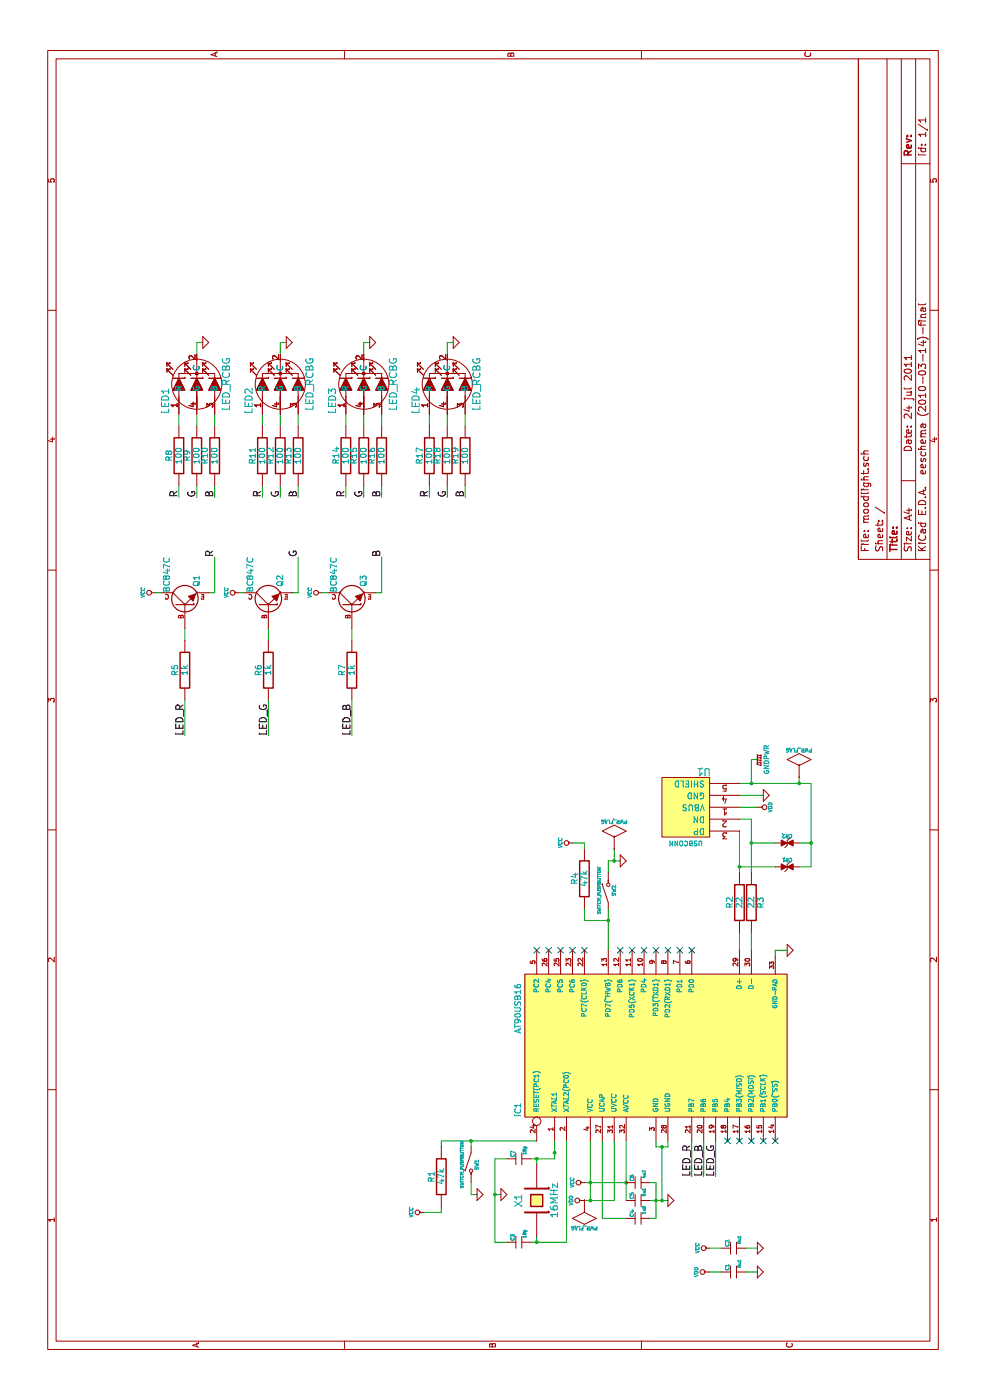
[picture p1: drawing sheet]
EESchema Schematic File Version 2  date Sun Jul 24 22:16:31 2011
LIBS:power
LIBS:device
LIBS:transistors
LIBS:conn
LIBS:linear
LIBS:regul
LIBS:74xx
LIBS:cmos4000
LIBS:adc-dac
LIBS:memory
LIBS:xilinx
LIBS:special
LIBS:microcontrollers
LIBS:dsp
LIBS:microchip
LIBS:analog_switches
LIBS:motorola
LIBS:texas
LIBS:intel
LIBS:audio
LIBS:interface
LIBS:digital-audio
LIBS:philips
LIBS:display
LIBS:cypress
LIBS:siliconi
LIBS:opto
LIBS:atmel
LIBS:contrib
LIBS:valves
LIBS:Micropendous-32U2-cache
LIBS:LED_RGB
LIBS:moodlight-cache
EELAYER 24  0
EELAYER END
$Descr A4 11700 8267
Sheet 1 1
Title ""
Date "24 jul 2011"
Rev ""
Comp ""
Comment1 ""
Comment2 ""
Comment3 ""
Comment4 ""
$EndDescr
NoConn ~ 3750 4800
NoConn ~ 3750 4500
NoConn ~ 3750 4600
Wire Wire Line
	2150 6000 1850 6000
Wire Wire Line
	2150 5800 1850 5800
Wire Wire Line
	7050 3200 6750 3200
Wire Wire Line
	7050 1800 6750 1800
Wire Wire Line
	7650 1650 7550 1650
Wire Wire Line
	8850 1700 8850 1650
Wire Wire Line
	8850 1650 8750 1650
Wire Wire Line
	8250 1650 8150 1650
Wire Wire Line
	6750 2750 6750 2700
Wire Wire Line
	6750 1300 6750 1350
Wire Wire Line
	1250 6350 1250 6250
Wire Wire Line
	1050 6050 1050 5950
Connection ~ 5150 6700
Wire Wire Line
	5200 6700 5150 6700
Wire Wire Line
	6750 3200 6750 3150
Wire Wire Line
	5850 2950 5550 2950
Wire Wire Line
	5850 1550 5550 1550
Wire Wire Line
	6450 2250 6350 2250
Wire Wire Line
	1550 3550 1550 3700
Connection ~ 2150 3950
Wire Wire Line
	2100 3700 2150 3700
Wire Wire Line
	2150 3700 2150 4500
Wire Wire Line
	2100 3950 2150 3950
Wire Wire Line
	4400 5100 4500 5100
Wire Wire Line
	4500 5100 4500 5200
Wire Wire Line
	4650 4800 4650 4900
Wire Wire Line
	4650 4900 4600 4900
Connection ~ 4650 6800
Wire Wire Line
	4650 6700 4650 6800
Connection ~ 4650 6300
Wire Wire Line
	4650 6500 4650 6300
Connection ~ 4450 6200
Wire Wire Line
	4450 6500 4450 6200
Wire Wire Line
	3900 6300 3750 6300
Wire Wire Line
	5050 6200 5050 6400
Wire Wire Line
	4950 6200 4950 6350
Wire Wire Line
	2000 4450 2000 4650
Connection ~ 2050 4650
Connection ~ 2000 4500
Wire Wire Line
	2000 4650 2150 4650
Connection ~ 1700 4150
Wire Wire Line
	1300 4150 2000 4150
Wire Wire Line
	1300 4150 1300 4250
Connection ~ 1300 4500
Wire Wire Line
	1300 4450 1300 4750
Wire Wire Line
	1300 4750 2150 4750
Wire Wire Line
	1650 4900 1650 5150
Connection ~ 1650 4950
Wire Wire Line
	2150 4950 1650 4950
Wire Wire Line
	1500 5250 1500 5050
Wire Wire Line
	1500 5050 2150 5050
Connection ~ 1800 4950
Connection ~ 1800 5250
Wire Wire Line
	2150 5250 1650 5250
Wire Wire Line
	1500 5450 1500 5500
Wire Wire Line
	1500 5500 1800 5500
Connection ~ 1650 5550
Wire Wire Line
	1650 5600 1650 5450
Wire Wire Line
	2150 5500 2100 5500
Wire Wire Line
	2100 5500 2100 5600
Wire Wire Line
	2100 5600 2150 5600
Wire Wire Line
	2100 5550 1650 5550
Connection ~ 2100 5550
Connection ~ 1650 5500
Wire Wire Line
	1800 5500 1800 5450
Wire Wire Line
	1650 5150 2150 5150
Wire Wire Line
	1800 4900 1800 5250
Wire Wire Line
	1700 4200 1700 4150
Wire Wire Line
	2000 4150 2000 4250
Wire Wire Line
	1350 4500 1300 4500
Wire Wire Line
	1950 4500 2000 4500
Wire Wire Line
	3700 6500 3750 6500
Wire Wire Line
	3750 6500 3750 6600
Wire Wire Line
	5350 6350 5350 6300
Wire Wire Line
	5350 6300 5150 6300
Wire Wire Line
	3750 6200 3900 6200
Wire Wire Line
	4750 6200 4400 6200
Wire Wire Line
	4400 6300 4850 6300
Wire Wire Line
	4850 6300 4850 6200
Wire Wire Line
	4450 6700 4450 6800
Wire Wire Line
	4450 6800 5150 6800
Wire Wire Line
	5150 6800 5150 6200
Connection ~ 5150 6300
Wire Wire Line
	4000 5100 4000 4900
Connection ~ 4000 5100
Wire Wire Line
	4000 4900 4100 4900
Wire Wire Line
	3750 5100 4100 5100
Wire Wire Line
	1800 3950 1700 3950
Wire Wire Line
	1700 3950 1700 4000
Wire Wire Line
	1550 3700 1600 3700
Wire Wire Line
	6350 1550 6450 1550
Wire Wire Line
	6350 2950 6450 2950
Wire Wire Line
	5850 2250 5550 2250
Wire Wire Line
	6750 1800 6750 1750
Wire Wire Line
	6750 2450 6750 2500
Wire Wire Line
	4600 5150 4500 5150
Connection ~ 4500 5150
Wire Wire Line
	1250 6050 1250 5950
Wire Wire Line
	1050 6350 1050 6250
Wire Wire Line
	6750 2000 6750 2050
Wire Wire Line
	8150 1500 8250 1500
Wire Wire Line
	8150 1800 8250 1800
Wire Wire Line
	7550 1500 7650 1500
Wire Wire Line
	7650 1800 7550 1800
Wire Wire Line
	6750 2500 7050 2500
Wire Wire Line
	7650 3200 7550 3200
Wire Wire Line
	7550 2900 7650 2900
Wire Wire Line
	8150 3200 8250 3200
Wire Wire Line
	8150 2900 8250 2900
Wire Wire Line
	8250 3050 8150 3050
Wire Wire Line
	8750 3050 8850 3050
Wire Wire Line
	8850 3050 8850 3100
Wire Wire Line
	7650 3050 7550 3050
Wire Wire Line
	7650 2500 7550 2500
Wire Wire Line
	7550 2200 7650 2200
Wire Wire Line
	8150 2500 8250 2500
Wire Wire Line
	8150 2200 8250 2200
Wire Wire Line
	8250 2350 8150 2350
Wire Wire Line
	8750 2350 8850 2350
Wire Wire Line
	8850 2350 8850 2400
Wire Wire Line
	7650 2350 7550 2350
Wire Wire Line
	7650 3900 7550 3900
Wire Wire Line
	7550 3600 7650 3600
Wire Wire Line
	8150 3900 8250 3900
Wire Wire Line
	8150 3600 8250 3600
Wire Wire Line
	8250 3750 8150 3750
Wire Wire Line
	8750 3750 8850 3750
Wire Wire Line
	8850 3750 8850 3800
Wire Wire Line
	7650 3750 7550 3750
Wire Wire Line
	2150 5900 1850 5900
$Comp
L LED_RCBG LED4
U 1 1
P 8500 3750
F 0 "LED4" H 8360 4010 60  0000 C CNN
F 1 "LED_RCBG" H 8500 3500 60  0000 C CNN
	1    8500 3750
	1    0    0    -1  
$EndComp
$Comp
L R R17
U 1 1
P 7900 3600
F 0 "R17" V 7980 3600 50  0000 C CNN
F 1 "100" V 7900 3600 50  0000 C CNN
	1    7900 3600
	0    -1   -1   0   
$EndComp
$Comp
L R R19
U 1 1
P 7900 3900
F 0 "R19" V 7980 3900 50  0000 C CNN
F 1 "100" V 7900 3900 50  0000 C CNN
	1    7900 3900
	0    -1   -1   0   
$EndComp
$Comp
L R R18
U 1 1
P 7900 3750
F 0 "R18" V 7980 3750 50  0000 C CNN
F 1 "100" V 7900 3750 50  0000 C CNN
	1    7900 3750
	0    -1   -1   0   
$EndComp
$Comp
L GND #PWR01
U 1 1
P 8850 3800
F 0 "#PWR01" H 8850 3800 30  0001 C CNN
F 1 "GND" H 8850 3730 30  0001 C CNN
	1    8850 3800
	1    0    0    -1  
$EndComp
Text Label 7550 3600 0    60   ~ 0
R
Text Label 7550 3750 0    60   ~ 0
G
Text Label 7550 3900 0    60   ~ 0
B
$Comp
L LED_RCBG LED2
U 1 1
P 8500 2350
F 0 "LED2" H 8360 2610 60  0000 C CNN
F 1 "LED_RCBG" H 8500 2100 60  0000 C CNN
	1    8500 2350
	1    0    0    -1  
$EndComp
$Comp
L R R11
U 1 1
P 7900 2200
F 0 "R11" V 7980 2200 50  0000 C CNN
F 1 "100" V 7900 2200 50  0000 C CNN
	1    7900 2200
	0    -1   -1   0   
$EndComp
$Comp
L R R13
U 1 1
P 7900 2500
F 0 "R13" V 7980 2500 50  0000 C CNN
F 1 "100" V 7900 2500 50  0000 C CNN
	1    7900 2500
	0    -1   -1   0   
$EndComp
$Comp
L R R12
U 1 1
P 7900 2350
F 0 "R12" V 7980 2350 50  0000 C CNN
F 1 "100" V 7900 2350 50  0000 C CNN
	1    7900 2350
	0    -1   -1   0   
$EndComp
$Comp
L GND #PWR02
U 1 1
P 8850 2400
F 0 "#PWR02" H 8850 2400 30  0001 C CNN
F 1 "GND" H 8850 2330 30  0001 C CNN
	1    8850 2400
	1    0    0    -1  
$EndComp
Text Label 7550 2200 0    60   ~ 0
R
Text Label 7550 2350 0    60   ~ 0
G
Text Label 7550 2500 0    60   ~ 0
B
$Comp
L LED_RCBG LED3
U 1 1
P 8500 3050
F 0 "LED3" H 8360 3310 60  0000 C CNN
F 1 "LED_RCBG" H 8500 2800 60  0000 C CNN
	1    8500 3050
	1    0    0    -1  
$EndComp
$Comp
L R R14
U 1 1
P 7900 2900
F 0 "R14" V 7980 2900 50  0000 C CNN
F 1 "100" V 7900 2900 50  0000 C CNN
	1    7900 2900
	0    -1   -1   0   
$EndComp
$Comp
L R R16
U 1 1
P 7900 3200
F 0 "R16" V 7980 3200 50  0000 C CNN
F 1 "100" V 7900 3200 50  0000 C CNN
	1    7900 3200
	0    -1   -1   0   
$EndComp
$Comp
L R R15
U 1 1
P 7900 3050
F 0 "R15" V 7980 3050 50  0000 C CNN
F 1 "100" V 7900 3050 50  0000 C CNN
	1    7900 3050
	0    -1   -1   0   
$EndComp
$Comp
L GND #PWR03
U 1 1
P 8850 3100
F 0 "#PWR03" H 8850 3100 30  0001 C CNN
F 1 "GND" H 8850 3030 30  0001 C CNN
	1    8850 3100
	1    0    0    -1  
$EndComp
Text Label 7550 2900 0    60   ~ 0
R
Text Label 7550 3050 0    60   ~ 0
G
Text Label 7550 3200 0    60   ~ 0
B
Text Label 7050 3200 0    60   ~ 0
B
Text Label 7050 2500 0    60   ~ 0
G
Text Label 7050 1800 0    60   ~ 0
R
Text Label 7550 1800 0    60   ~ 0
B
Text Label 7550 1650 0    60   ~ 0
G
Text Label 7550 1500 0    60   ~ 0
R
$Comp
L GND #PWR04
U 1 1
P 8850 1700
F 0 "#PWR04" H 8850 1700 30  0001 C CNN
F 1 "GND" H 8850 1630 30  0001 C CNN
	1    8850 1700
	1    0    0    -1  
$EndComp
$Comp
L R R9
U 1 1
P 7900 1650
F 0 "R9" V 7980 1650 50  0000 C CNN
F 1 "100" V 7900 1650 50  0000 C CNN
	1    7900 1650
	0    -1   -1   0   
$EndComp
$Comp
L R R10
U 1 1
P 7900 1800
F 0 "R10" V 7980 1800 50  0000 C CNN
F 1 "100" V 7900 1800 50  0000 C CNN
	1    7900 1800
	0    -1   -1   0   
$EndComp
$Comp
L GND #PWR05
U 1 1
P 1250 6350
F 0 "#PWR05" H 1250 6350 30  0001 C CNN
F 1 "GND" H 1250 6280 30  0001 C CNN
	1    1250 6350
	1    0    0    -1  
$EndComp
$Comp
L GND #PWR06
U 1 1
P 1050 6350
F 0 "#PWR06" H 1050 6350 30  0001 C CNN
F 1 "GND" H 1050 6280 30  0001 C CNN
	1    1050 6350
	1    0    0    -1  
$EndComp
$Comp
L VDD #PWR07
U 1 1
P 1050 5950
F 0 "#PWR07" H 1050 6050 30  0001 C CNN
F 1 "VDD" H 1050 6060 30  0000 C CNN
	1    1050 5950
	1    0    0    -1  
$EndComp
$Comp
L VCC #PWR08
U 1 1
P 1250 5950
F 0 "#PWR08" H 1250 6050 30  0001 C CNN
F 1 "VCC" H 1250 6050 30  0000 C CNN
	1    1250 5950
	1    0    0    -1  
$EndComp
$Comp
L C_MINI C1
U 1 1
P 1050 6150
F 0 "C1" V 1000 6190 30  0000 C CNN
F 1 "0u1" V 1100 6220 25  0000 C CNN
	1    1050 6150
	0    1    1    0   
$EndComp
$Comp
L C_MINI C2
U 1 1
P 1250 6150
F 0 "C2" V 1200 6190 30  0000 C CNN
F 1 "0u1" V 1300 6220 25  0000 C CNN
	1    1250 6150
	0    1    1    0   
$EndComp
$Comp
L PWR_FLAG #FLG09
U 1 1
P 4600 5150
F 0 "#FLG09" H 4600 5420 30  0001 C CNN
F 1 "PWR_FLAG" H 4600 5380 30  0000 C CNN
	1    4600 5150
	0    1    1    0   
$EndComp
$Comp
L PWR_FLAG #FLG010
U 1 1
P 1650 4900
F 0 "#FLG010" H 1650 5170 30  0001 C CNN
F 1 "PWR_FLAG" H 1650 5130 30  0000 C CNN
	1    1650 4900
	0    -1   -1   0   
$EndComp
$Comp
L PWR_FLAG #FLG011
U 1 1
P 5200 6700
F 0 "#FLG011" H 5200 6970 30  0001 C CNN
F 1 "PWR_FLAG" H 5200 6930 30  0000 C CNN
	1    5200 6700
	0    1    1    0   
$EndComp
NoConn ~ 3750 4900
NoConn ~ 3750 4700
NoConn ~ 2150 6500
NoConn ~ 2150 6400
NoConn ~ 2150 6300
NoConn ~ 2150 6200
NoConn ~ 2150 6100
NoConn ~ 3750 5800
NoConn ~ 3750 5700
NoConn ~ 3750 5600
NoConn ~ 3750 5500
NoConn ~ 3750 5400
NoConn ~ 3750 5300
NoConn ~ 3750 5200
$Comp
L R R8
U 1 1
P 7900 1500
F 0 "R8" V 7980 1500 50  0000 C CNN
F 1 "100" V 7900 1500 50  0000 C CNN
	1    7900 1500
	0    -1   -1   0   
$EndComp
Text Label 5550 2250 0    60   ~ 0
LED_G
Text Label 5550 2950 0    60   ~ 0
LED_B
Text Label 1850 5900 0    60   ~ 0
LED_B
Text Label 1850 6000 0    60   ~ 0
LED_G
Text Label 1850 5800 0    60   ~ 0
LED_R
Text Label 5550 1550 0    60   ~ 0
LED_R
$Comp
L VCC #PWR012
U 1 1
P 6750 1300
F 0 "#PWR012" H 6750 1400 30  0001 C CNN
F 1 "VCC" H 6750 1400 30  0000 C CNN
	1    6750 1300
	1    0    0    -1  
$EndComp
$Comp
L VCC #PWR013
U 1 1
P 6750 2000
F 0 "#PWR013" H 6750 2100 30  0001 C CNN
F 1 "VCC" H 6750 2100 30  0000 C CNN
	1    6750 2000
	1    0    0    -1  
$EndComp
$Comp
L VCC #PWR014
U 1 1
P 6750 2700
F 0 "#PWR014" H 6750 2800 30  0001 C CNN
F 1 "VCC" H 6750 2800 30  0000 C CNN
	1    6750 2700
	1    0    0    -1  
$EndComp
$Comp
L BC237 Q3
U 1 1
P 6650 2950
F 0 "Q3" H 6850 2850 50  0000 C CNN
F 1 "BC847C" H 6900 3100 50  0000 C CNN
F 2 "TO92-EBC" H 6840 2950 30  0001 C CNN
	1    6650 2950
	1    0    0    -1  
$EndComp
$Comp
L BC237 Q2
U 1 1
P 6650 2250
F 0 "Q2" H 6850 2150 50  0000 C CNN
F 1 "BC847C" H 6900 2400 50  0000 C CNN
F 2 "TO92-EBC" H 6840 2250 30  0001 C CNN
	1    6650 2250
	1    0    0    -1  
$EndComp
$Comp
L BC237 Q1
U 1 1
P 6650 1550
F 0 "Q1" H 6850 1450 50  0000 C CNN
F 1 "BC847C" H 6900 1700 50  0000 C CNN
F 2 "TO92-EBC" H 6840 1550 30  0001 C CNN
	1    6650 1550
	1    0    0    -1  
$EndComp
$Comp
L R R7
U 1 1
P 6100 2950
F 0 "R7" V 6180 2950 50  0000 C CNN
F 1 "1k" V 6100 2950 50  0000 C CNN
	1    6100 2950
	0    -1   -1   0   
$EndComp
$Comp
L R R5
U 1 1
P 6100 1550
F 0 "R5" V 6180 1550 50  0000 C CNN
F 1 "1k" V 6100 1550 50  0000 C CNN
	1    6100 1550
	0    -1   -1   0   
$EndComp
$Comp
L R R6
U 1 1
P 6100 2250
F 0 "R6" V 6180 2250 50  0000 C CNN
F 1 "1k" V 6100 2250 50  0000 C CNN
	1    6100 2250
	0    -1   -1   0   
$EndComp
$Comp
L LED_RCBG LED1
U 1 1
P 8500 1650
F 0 "LED1" H 8360 1910 60  0000 C CNN
F 1 "LED_RCBG" H 8500 1400 60  0000 C CNN
	1    8500 1650
	1    0    0    -1  
$EndComp
$Comp
L VCC #PWR015
U 1 1
P 1550 3550
F 0 "#PWR015" H 1550 3650 30  0001 C CNN
F 1 "VCC" H 1550 3650 30  0000 C CNN
	1    1550 3550
	1    0    0    -1  
$EndComp
$Comp
L R R1
U 1 1
P 1850 3700
F 0 "R1" V 1930 3700 50  0000 C CNN
F 1 "47k" V 1850 3700 50  0000 C CNN
	1    1850 3700
	0    -1   -1   0   
$EndComp
$Comp
L GND #PWR016
U 1 1
P 1700 4000
F 0 "#PWR016" H 1700 4000 30  0001 C CNN
F 1 "GND" H 1700 3930 30  0001 C CNN
	1    1700 4000
	1    0    0    -1  
$EndComp
$Comp
L SWITCH_PUSHBUTTON SW1
U 1 1
P 1950 3950
F 0 "SW1" H 1950 3900 30  0000 C CNN
F 1 "SWITCH_PUSHBUTTON" H 1950 4025 25  0000 C CNN
	1    1950 3950
	1    0    0    -1  
$EndComp
$Comp
L VCC #PWR017
U 1 1
P 4650 4800
F 0 "#PWR017" H 4650 4900 30  0001 C CNN
F 1 "VCC" H 4650 4900 30  0000 C CNN
	1    4650 4800
	1    0    0    -1  
$EndComp
$Comp
L GND #PWR018
U 1 1
P 4500 5200
F 0 "#PWR018" H 4500 5200 30  0001 C CNN
F 1 "GND" H 4500 5130 30  0001 C CNN
	1    4500 5200
	1    0    0    -1  
$EndComp
$Comp
L SWITCH_PUSHBUTTON SW2
U 1 1
P 4250 5100
F 0 "SW2" H 4250 5050 30  0000 C CNN
F 1 "SWITCH_PUSHBUTTON" H 4250 5175 25  0000 C CNN
	1    4250 5100
	-1   0    0    -1  
$EndComp
$Comp
L R R4
U 1 1
P 4350 4900
F 0 "R4" V 4430 4900 50  0000 C CNN
F 1 "47k" V 4350 4900 50  0000 C CNN
	1    4350 4900
	0    -1   -1   0   
$EndComp
$Comp
L ESD_Zener CR2
U 1 1
P 4650 6600
F 0 "CR2" H 4650 6660 30  0000 C CNN
F 1 "ESD_Zener" H 4650 6550 20  0001 C CNN
	1    4650 6600
	0    1    1    0   
$EndComp
$Comp
L ESD_Zener CR1
U 1 1
P 4450 6600
F 0 "CR1" H 4450 6660 30  0000 C CNN
F 1 "ESD_Zener" H 4450 6550 20  0001 C CNN
	1    4450 6600
	0    1    1    0   
$EndComp
$Comp
L GNDPWR #PWR019
U 1 1
P 5350 6350
F 0 "#PWR019" H 5350 6400 40  0001 C CNN
F 1 "GNDPWR" H 5350 6270 40  0000 C CNN
	1    5350 6350
	1    0    0    -1  
$EndComp
$Comp
L GND #PWR020
U 1 1
P 5050 6400
F 0 "#PWR020" H 5050 6400 30  0001 C CNN
F 1 "GND" H 5050 6330 30  0001 C CNN
	1    5050 6400
	1    0    0    -1  
$EndComp
$Comp
L R R3
U 1 1
P 4150 6300
F 0 "R3" V 4230 6300 50  0000 C CNN
F 1 "22" V 4150 6300 50  0000 C CNN
	1    4150 6300
	0    1    1    0   
$EndComp
$Comp
L R R2
U 1 1
P 4150 6200
F 0 "R2" V 4230 6200 50  0000 C CNN
F 1 "22" V 4150 6200 50  0000 C CNN
	1    4150 6200
	0    -1   -1   0   
$EndComp
$Comp
L VDD #PWR021
U 1 1
P 4950 6350
F 0 "#PWR021" H 4950 6450 30  0001 C CNN
F 1 "VDD" H 4950 6460 30  0000 C CNN
	1    4950 6350
	-1   0    0    1   
$EndComp
$Comp
L USBCONN U1
U 1 1
P 4950 5950
F 0 "U1" H 5000 5650 60  0000 C CNN
F 1 "USBCONN" H 5150 6250 40  0000 C CNN
	1    4950 5950
	0    -1   -1   0   
$EndComp
$Comp
L GND #PWR022
U 1 1
P 3750 6600
F 0 "#PWR022" H 3750 6600 30  0001 C CNN
F 1 "GND" H 3750 6530 30  0001 C CNN
	1    3750 6600
	1    0    0    -1  
$EndComp
$Comp
L GND #PWR023
U 1 1
P 1700 4200
F 0 "#PWR023" H 1700 4200 30  0001 C CNN
F 1 "GND" H 1700 4130 30  0001 C CNN
	1    1700 4200
	1    0    0    -1  
$EndComp
$Comp
L C_MINI C7
U 1 1
P 2000 4350
F 0 "C7" V 1950 4390 30  0000 C CNN
F 1 "18p" V 2050 4420 25  0000 C CNN
	1    2000 4350
	0    1    1    0   
$EndComp
$Comp
L C_MINI C3
U 1 1
P 1300 4350
F 0 "C3" V 1250 4390 30  0000 C CNN
F 1 "18p" V 1350 4420 25  0000 C CNN
	1    1300 4350
	0    1    1    0   
$EndComp
$Comp
L CRYSTAL X1
U 1 1
P 1650 4500
F 0 "X1" H 1650 4650 60  0000 C CNN
F 1 "16MHz" H 1650 4350 60  0000 C CNN
	1    1650 4500
	1    0    0    -1  
$EndComp
$Comp
L VDD #PWR024
U 1 1
P 1650 4900
F 0 "#PWR024" H 1650 5000 30  0001 C CNN
F 1 "VDD" H 1650 5010 30  0000 C CNN
	1    1650 4900
	1    0    0    -1  
$EndComp
$Comp
L VCC #PWR025
U 1 1
P 1800 4900
F 0 "#PWR025" H 1800 5000 30  0001 C CNN
F 1 "VCC" H 1800 5000 30  0000 C CNN
	1    1800 4900
	1    0    0    -1  
$EndComp
$Comp
L GND #PWR026
U 1 1
P 1650 5600
F 0 "#PWR026" H 1650 5600 30  0001 C CNN
F 1 "GND" H 1650 5530 30  0001 C CNN
	1    1650 5600
	1    0    0    -1  
$EndComp
$Comp
L C_MINI C4
U 1 1
P 1500 5350
F 0 "C4" V 1450 5390 30  0000 C CNN
F 1 "1u0" V 1550 5420 25  0000 C CNN
	1    1500 5350
	0    1    1    0   
$EndComp
$Comp
L C_MINI C5
U 1 1
P 1650 5350
F 0 "C5" V 1600 5390 30  0000 C CNN
F 1 "0u1" V 1700 5420 25  0000 C CNN
	1    1650 5350
	0    1    1    0   
$EndComp
$Comp
L C_MINI C6
U 1 1
P 1800 5350
F 0 "C6" V 1750 5390 30  0000 C CNN
F 1 "4u7" V 1850 5420 25  0000 C CNN
	1    1800 5350
	0    1    1    0   
$EndComp
$Comp
L AT90USB16 IC1
U 1 1
P 2950 5500
F 0 "IC1" H 2350 6630 50  0000 L BNN
F 1 "AT90USB16" H 3050 6630 50  0000 L BNN
F 2 "TQFP32-QFN32" H 2950 5600 50  0001 C CNN
	1    2950 5500
	1    0    0    -1  
$EndComp
$EndSCHEMATC
